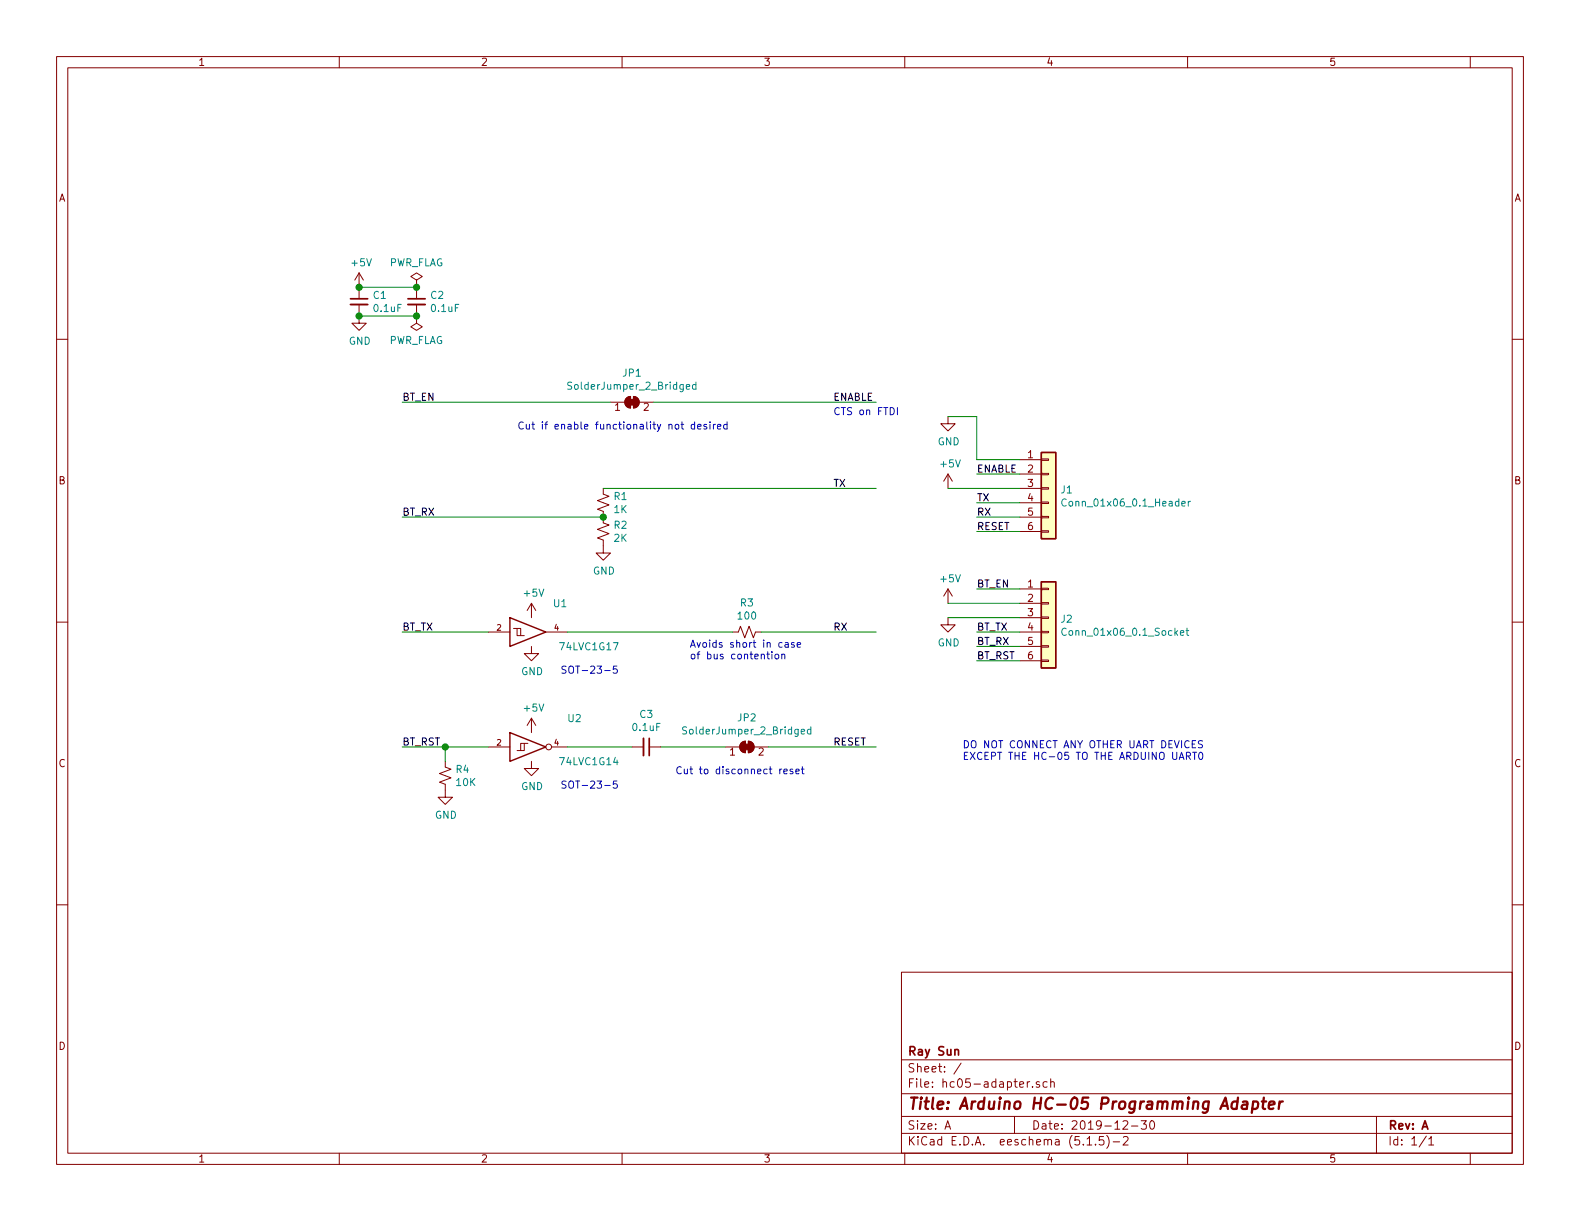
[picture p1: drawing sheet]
EESchema Schematic File Version 4
EELAYER 30 0
EELAYER END
$Descr A 11000 8500
encoding utf-8
Sheet 1 1
Title "Arduino HC-05 Programming Adapter"
Date "2019-12-30"
Rev "A"
Comp "Ray Sun"
Comment1 ""
Comment2 ""
Comment3 ""
Comment4 ""
$EndDescr
$Comp
L Connector_Generic:Conn_01x06 J2
U 1 1
P 7300 4300
F 0 "J2" H 7380 4292 50  0000 L CNN
F 1 "Conn_01x06_0.1_Socket" H 7380 4201 50  0000 L CNN
F 2 "Connector_PinSocket_2.54mm:PinSocket_1x06_P2.54mm_Vertical" H 7300 4300 50  0001 C CNN
F 3 "~" H 7300 4300 50  0001 C CNN
	1    7300 4300
	1    0    0    -1  
$EndComp
$Comp
L Connector_Generic:Conn_01x06 J1
U 1 1
P 7300 3400
F 0 "J1" H 7380 3392 50  0000 L CNN
F 1 "Conn_01x06_0.1_Header" H 7380 3301 50  0000 L CNN
F 2 "Connector_PinHeader_2.54mm:PinHeader_1x06_P2.54mm_Vertical" H 7300 3400 50  0001 C CNN
F 3 "~" H 7300 3400 50  0001 C CNN
	1    7300 3400
	1    0    0    -1  
$EndComp
Text Label 6800 4100 0    50   ~ 0
BT_EN
Text Label 6800 4400 0    50   ~ 0
BT_TX
Text Label 6800 4500 0    50   ~ 0
BT_RX
Text Label 6800 4600 0    50   ~ 0
BT_RST
$Comp
L power:+5V #PWR09
U 1 1
P 6600 4200
F 0 "#PWR09" H 6600 4050 50  0001 C CNN
F 1 "+5V" H 6615 4373 50  0000 C CNN
F 2 "" H 6600 4200 50  0001 C CNN
F 3 "" H 6600 4200 50  0001 C CNN
	1    6600 4200
	1    0    0    -1  
$EndComp
$Comp
L power:GND #PWR011
U 1 1
P 6600 4300
F 0 "#PWR011" H 6600 4050 50  0001 C CNN
F 1 "GND" H 6605 4127 50  0000 C CNN
F 2 "" H 6600 4300 50  0001 C CNN
F 3 "" H 6600 4300 50  0001 C CNN
	1    6600 4300
	1    0    0    -1  
$EndComp
Wire Wire Line
	6600 4200 7100 4200
Wire Wire Line
	6600 4300 7100 4300
Wire Wire Line
	6800 4100 7100 4100
Wire Wire Line
	6800 4400 7100 4400
Wire Wire Line
	6800 4500 7100 4500
Wire Wire Line
	6800 4600 7100 4600
$Comp
L Device:R_Small_US R1
U 1 1
P 4200 3500
F 0 "R1" H 4268 3546 50  0000 L CNN
F 1 "1K" H 4268 3455 50  0000 L CNN
F 2 "Resistor_SMD:R_0805_2012Metric_Pad1.15x1.40mm_HandSolder" H 4200 3500 50  0001 C CNN
F 3 "~" H 4200 3500 50  0001 C CNN
	1    4200 3500
	1    0    0    -1  
$EndComp
$Comp
L power:GND #PWR06
U 1 1
P 6600 2900
F 0 "#PWR06" H 6600 2650 50  0001 C CNN
F 1 "GND" H 6605 2727 50  0000 C CNN
F 2 "" H 6600 2900 50  0001 C CNN
F 3 "" H 6600 2900 50  0001 C CNN
	1    6600 2900
	1    0    0    -1  
$EndComp
Text Label 6800 3300 0    50   ~ 0
ENABLE
Wire Wire Line
	6800 3300 7100 3300
$Comp
L power:+5V #PWR07
U 1 1
P 6600 3400
F 0 "#PWR07" H 6600 3250 50  0001 C CNN
F 1 "+5V" H 6615 3573 50  0000 C CNN
F 2 "" H 6600 3400 50  0001 C CNN
F 3 "" H 6600 3400 50  0001 C CNN
	1    6600 3400
	1    0    0    -1  
$EndComp
Wire Wire Line
	6600 3400 7100 3400
Wire Wire Line
	7100 3200 6800 3200
Wire Wire Line
	6800 3200 6800 2900
Wire Wire Line
	6800 2900 6600 2900
Text Label 6800 3500 0    50   ~ 0
TX
Text Label 6800 3600 0    50   ~ 0
RX
Text Label 6800 3700 0    50   ~ 0
RESET
Wire Wire Line
	6800 3500 7100 3500
Wire Wire Line
	6800 3600 7100 3600
Wire Wire Line
	6800 3700 7100 3700
$Comp
L Device:C_Small C1
U 1 1
P 2500 2100
F 0 "C1" H 2592 2146 50  0000 L CNN
F 1 "0.1uF" H 2592 2055 50  0000 L CNN
F 2 "Capacitor_SMD:C_0805_2012Metric_Pad1.15x1.40mm_HandSolder" H 2500 2100 50  0001 C CNN
F 3 "~" H 2500 2100 50  0001 C CNN
	1    2500 2100
	1    0    0    -1  
$EndComp
$Comp
L Device:C_Small C2
U 1 1
P 2900 2100
F 0 "C2" H 2992 2146 50  0000 L CNN
F 1 "0.1uF" H 2992 2055 50  0000 L CNN
F 2 "Capacitor_SMD:C_0805_2012Metric_Pad1.15x1.40mm_HandSolder" H 2900 2100 50  0001 C CNN
F 3 "~" H 2900 2100 50  0001 C CNN
	1    2900 2100
	1    0    0    -1  
$EndComp
$Comp
L power:PWR_FLAG #FLG01
U 1 1
P 2900 2000
F 0 "#FLG01" H 2900 2075 50  0001 C CNN
F 1 "PWR_FLAG" H 2900 2173 50  0000 C CNN
F 2 "" H 2900 2000 50  0001 C CNN
F 3 "~" H 2900 2000 50  0001 C CNN
	1    2900 2000
	1    0    0    -1  
$EndComp
$Comp
L power:PWR_FLAG #FLG02
U 1 1
P 2900 2200
F 0 "#FLG02" H 2900 2275 50  0001 C CNN
F 1 "PWR_FLAG" H 2900 2373 50  0000 C CNN
F 2 "" H 2900 2200 50  0001 C CNN
F 3 "~" H 2900 2200 50  0001 C CNN
	1    2900 2200
	-1   0    0    1   
$EndComp
$Comp
L power:GND #PWR05
U 1 1
P 2500 2200
F 0 "#PWR05" H 2500 1950 50  0001 C CNN
F 1 "GND" H 2505 2027 50  0000 C CNN
F 2 "" H 2500 2200 50  0001 C CNN
F 3 "" H 2500 2200 50  0001 C CNN
	1    2500 2200
	1    0    0    -1  
$EndComp
$Comp
L power:+5V #PWR04
U 1 1
P 2500 2000
F 0 "#PWR04" H 2500 1850 50  0001 C CNN
F 1 "+5V" H 2515 2173 50  0000 C CNN
F 2 "" H 2500 2000 50  0001 C CNN
F 3 "" H 2500 2000 50  0001 C CNN
	1    2500 2000
	1    0    0    -1  
$EndComp
Wire Wire Line
	2500 2000 2900 2000
Connection ~ 2500 2000
Connection ~ 2900 2000
Wire Wire Line
	2900 2200 2500 2200
Connection ~ 2900 2200
Connection ~ 2500 2200
$Comp
L 74xGxx:74LVC1G14 U2
U 1 1
P 3700 5200
F 0 "U2" H 4000 5400 50  0000 C CNN
F 1 "74LVC1G14" H 4100 5100 50  0000 C CNN
F 2 "Package_TO_SOT_SMD:SOT-23-5_HandSoldering" H 3700 5200 50  0001 C CNN
F 3 "http://www.ti.com/lit/sg/scyt129e/scyt129e.pdf" H 3700 5200 50  0001 C CNN
	1    3700 5200
	1    0    0    -1  
$EndComp
$Comp
L 74xGxx:74LVC1G17 U1
U 1 1
P 3700 4400
F 0 "U1" H 3900 4600 50  0000 C CNN
F 1 "74LVC1G17" H 4100 4300 50  0000 C CNN
F 2 "Package_TO_SOT_SMD:SOT-23-5_HandSoldering" H 3700 4400 50  0001 C CNN
F 3 "http://www.ti.com/lit/sg/scyt129e/scyt129e.pdf" H 3700 4400 50  0001 C CNN
	1    3700 4400
	1    0    0    -1  
$EndComp
$Comp
L Device:C_Small C3
U 1 1
P 4500 5200
F 0 "C3" V 4271 5200 50  0000 C CNN
F 1 "0.1uF" V 4362 5200 50  0000 C CNN
F 2 "Capacitor_SMD:C_0805_2012Metric_Pad1.15x1.40mm_HandSolder" H 4500 5200 50  0001 C CNN
F 3 "~" H 4500 5200 50  0001 C CNN
	1    4500 5200
	0    1    1    0   
$EndComp
Wire Wire Line
	3950 5200 4400 5200
$Comp
L Device:R_Small_US R4
U 1 1
P 3100 5400
F 0 "R4" H 3168 5446 50  0000 L CNN
F 1 "10K" H 3168 5355 50  0000 L CNN
F 2 "Resistor_SMD:R_0805_2012Metric_Pad1.15x1.40mm_HandSolder" H 3100 5400 50  0001 C CNN
F 3 "~" H 3100 5400 50  0001 C CNN
	1    3100 5400
	1    0    0    -1  
$EndComp
Wire Wire Line
	3100 5200 3400 5200
Wire Wire Line
	3100 5300 3100 5200
$Comp
L power:GND #PWR015
U 1 1
P 3100 5500
F 0 "#PWR015" H 3100 5250 50  0001 C CNN
F 1 "GND" H 3105 5327 50  0000 C CNN
F 2 "" H 3100 5500 50  0001 C CNN
F 3 "" H 3100 5500 50  0001 C CNN
	1    3100 5500
	1    0    0    -1  
$EndComp
Text Label 2800 5200 0    50   ~ 0
BT_RST
Wire Wire Line
	2800 5200 3100 5200
Connection ~ 3100 5200
Text Label 5800 5200 0    50   ~ 0
RESET
$Comp
L power:GND #PWR014
U 1 1
P 3700 5300
F 0 "#PWR014" H 3700 5050 50  0001 C CNN
F 1 "GND" H 3705 5127 50  0000 C CNN
F 2 "" H 3700 5300 50  0001 C CNN
F 3 "" H 3700 5300 50  0001 C CNN
	1    3700 5300
	1    0    0    -1  
$EndComp
$Comp
L power:+5V #PWR013
U 1 1
P 3700 5100
F 0 "#PWR013" H 3700 4950 50  0001 C CNN
F 1 "+5V" H 3715 5273 50  0000 C CNN
F 2 "" H 3700 5100 50  0001 C CNN
F 3 "" H 3700 5100 50  0001 C CNN
	1    3700 5100
	1    0    0    -1  
$EndComp
$Comp
L power:GND #PWR012
U 1 1
P 3700 4500
F 0 "#PWR012" H 3700 4250 50  0001 C CNN
F 1 "GND" H 3705 4327 50  0000 C CNN
F 2 "" H 3700 4500 50  0001 C CNN
F 3 "" H 3700 4500 50  0001 C CNN
	1    3700 4500
	1    0    0    -1  
$EndComp
$Comp
L power:+5V #PWR010
U 1 1
P 3700 4300
F 0 "#PWR010" H 3700 4150 50  0001 C CNN
F 1 "+5V" H 3715 4473 50  0000 C CNN
F 2 "" H 3700 4300 50  0001 C CNN
F 3 "" H 3700 4300 50  0001 C CNN
	1    3700 4300
	1    0    0    -1  
$EndComp
Text Label 2800 4400 0    50   ~ 0
BT_TX
Wire Wire Line
	2800 4400 3400 4400
Text Label 5800 4400 0    50   ~ 0
RX
Text Notes 6700 5300 0    50   ~ 0
DO NOT CONNECT ANY OTHER UART DEVICES\nEXCEPT THE HC-05 TO THE ARDUINO UART0
Text Label 5800 3400 0    50   ~ 0
TX
$Comp
L Device:R_Small_US R2
U 1 1
P 4200 3700
F 0 "R2" H 4268 3746 50  0000 L CNN
F 1 "2K" H 4268 3655 50  0000 L CNN
F 2 "Resistor_SMD:R_0805_2012Metric_Pad1.15x1.40mm_HandSolder" H 4200 3700 50  0001 C CNN
F 3 "~" H 4200 3700 50  0001 C CNN
	1    4200 3700
	1    0    0    -1  
$EndComp
$Comp
L power:GND #PWR08
U 1 1
P 4200 3800
F 0 "#PWR08" H 4200 3550 50  0001 C CNN
F 1 "GND" H 4205 3627 50  0000 C CNN
F 2 "" H 4200 3800 50  0001 C CNN
F 3 "" H 4200 3800 50  0001 C CNN
	1    4200 3800
	1    0    0    -1  
$EndComp
Text Label 2800 3600 0    50   ~ 0
BT_RX
Wire Wire Line
	2800 3600 4200 3600
Connection ~ 4200 3600
Text Notes 3900 4700 0    50   ~ 0
SOT-23-5
Text Notes 3900 5500 0    50   ~ 0
SOT-23-5
Text Label 2800 2800 0    50   ~ 0
BT_EN
$Comp
L Jumper:SolderJumper_2_Bridged JP1
U 1 1
P 4400 2800
F 0 "JP1" H 4400 3005 50  0000 C CNN
F 1 "SolderJumper_2_Bridged" H 4400 2914 50  0000 C CNN
F 2 "Jumper:SolderJumper-2_P1.3mm_Bridged_Pad1.0x1.5mm" H 4400 2800 50  0001 C CNN
F 3 "~" H 4400 2800 50  0001 C CNN
	1    4400 2800
	1    0    0    -1  
$EndComp
$Comp
L Jumper:SolderJumper_2_Bridged JP2
U 1 1
P 5200 5200
F 0 "JP2" H 5200 5405 50  0000 C CNN
F 1 "SolderJumper_2_Bridged" H 5200 5314 50  0000 C CNN
F 2 "Jumper:SolderJumper-2_P1.3mm_Bridged_Pad1.0x1.5mm" H 5200 5200 50  0001 C CNN
F 3 "~" H 5200 5200 50  0001 C CNN
	1    5200 5200
	1    0    0    -1  
$EndComp
Text Label 5800 2800 0    50   ~ 0
ENABLE
Wire Wire Line
	6100 2800 4550 2800
Wire Wire Line
	5350 5200 6100 5200
Wire Wire Line
	5050 5200 4600 5200
Wire Wire Line
	4200 3400 6100 3400
Wire Wire Line
	2800 2800 4250 2800
$Comp
L Device:R_Small_US R3
U 1 1
P 5200 4400
F 0 "R3" V 4995 4400 50  0000 C CNN
F 1 "100" V 5086 4400 50  0000 C CNN
F 2 "Resistor_SMD:R_0805_2012Metric_Pad1.15x1.40mm_HandSolder" H 5200 4400 50  0001 C CNN
F 3 "~" H 5200 4400 50  0001 C CNN
	1    5200 4400
	0    1    1    0   
$EndComp
Wire Wire Line
	6100 4400 5300 4400
Wire Wire Line
	5100 4400 3950 4400
Text Notes 4800 4600 0    50   ~ 0
Avoids short in case\nof bus contention
Text Notes 4700 5400 0    50   ~ 0
Cut to disconnect reset
Text Notes 5800 2900 0    50   ~ 0
CTS on FTDI
Text Notes 3600 3000 0    50   ~ 0
Cut if enable functionality not desired
$EndSCHEMATC
